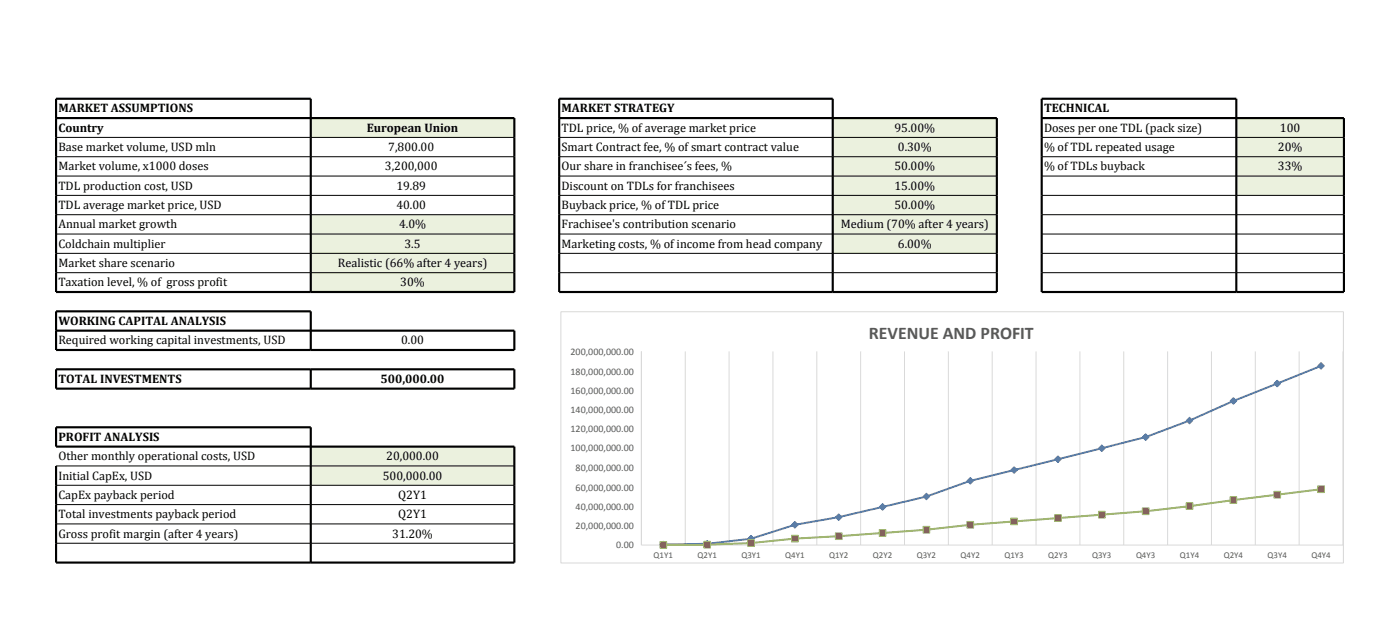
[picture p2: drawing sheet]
<svg xmlns="http://www.w3.org/2000/svg" width="444mm" height="203mm" viewBox="0 0 444 203" stroke-linecap="round" stroke-linejoin="round" font-family="sans-serif">
<g fill="#ebf1de">
<path d="M98.6 37.4h64.5v6.2h-64.5z"/>
<path d="M264.1 37.4h52.1v6.2h-52.1z"/>
<path d="M392.1 37.4h34.1v6.2h-34.1z"/>
<path d="M264.1 43.6h52.1v6.1h-52.1z"/>
<path d="M392.1 43.6h34.1v6.1h-34.1z"/>
<path d="M264.1 49.7h52.1v6.1h-52.1z"/>
<path d="M392.1 49.7h34.1v6.1h-34.1z"/>
<path d="M264.1 55.8h52.1v6.1h-52.1z"/>
<path d="M392.1 55.8h34.1v6.1h-34.1z"/>
<path d="M264.1 61.9h52.1v6.2h-52.1z"/>
<path d="M98.6 68.1h64.5v6.1h-64.5z"/>
<path d="M264.1 68.1h52.1v6.1h-52.1z"/>
<path d="M98.6 74.2h64.5v6.1h-64.5z"/>
<path d="M264.1 74.2h52.1v6.1h-52.1z"/>
<path d="M98.6 80.3h64.5v6.1h-64.5z"/>
<path d="M98.6 86.4h64.5v6.2h-64.5z"/>
<path d="M98.6 141.6h64.5v6.1h-64.5z"/>
<path d="M98.6 147.7h64.5v6.1h-64.5z"/>
</g>
<path d="M17.8 37.4h145.3v55.2h-145.3v-61.3h80.8v61.3M177.3 37.4h138.9v55.2h-138.9v-61.3h86.8v61.3M330.4 37.4h95.8v55.2h-95.8v-61.3h61.7v61.3M17.8 104.8h145.3v6.1h-145.3v-12.2h80.8v12.2M17.8 117.1h145.3v6.1h-145.3zM98.6 117.1v6.1M17.8 147.7v30.6h145.3v-36.7h-145.3v-6.2h80.8v42.9" fill="none" stroke="#000" stroke-width=".68" stroke-linecap="butt"/>
<g fill="none" stroke="#000" stroke-width=".32">
<path d="M17.8 49.7h145.3M17.8 55.8h145.3M17.8 43.6h145.3M177.3 49.7h138.9M177.3 55.8h138.9M177.3 43.6h138.9M330.4 49.7h95.8M330.4 55.8h95.8M330.4 43.6h95.8M17.8 74.2h145.3M17.8 61.9h145.3M17.8 68.1h145.3"/>
<path d="M177.3 74.2h138.9M177.3 61.9h138.9M177.3 68.1h138.9M330.4 74.2h95.8M330.4 61.9h95.8M330.4 68.1h95.8M17.8 80.3h145.3M17.8 86.4h145.3M177.3 80.3h138.9M177.3 86.4h138.9M330.4 80.3h95.8M330.4 86.4h95.8"/>
<path d="M17.8 159.9h145.3M17.8 147.7h145.3M17.8 153.8h145.3M17.8 172.2h145.3M17.8 166.1h145.3"/>
</g>
<path d="M177.9 98.8h248.2v79.7h-248.2z" fill-rule="evenodd" fill="#fff"/>
<g fill="none" stroke="#d9d9d9" stroke-width=".32">
<path d="M203.4 111.4v61.4h222.5v-61.4M217.3 111.4v61.4M231.2 111.4v61.4M245.1 111.4v61.4M259 111.4v61.4M273 111.4v61.4M286.9 111.4v61.4M300.8 111.4v61.4M314.7 111.4v61.4M328.6 111.4v61.4M342.5 111.4v61.4M356.4 111.4v61.4"/>
<path d="M370.3 111.4v61.4M384.2 111.4v61.4M398.1 111.4v61.4M412 111.4v61.4"/>
</g>
<path d="M419 116l-27.8 11.1-13.9 6.2-13.9 5.3-55.7 13.8-13.9 5-27.8 6.5-13.9 2.4-13.9 4.5-13.9 1.6-13.9 .2" fill="none" stroke="#4f81bd" stroke-width=".62"/>
<path d="M209.3 172.6l1.1-1.1 1 1.1-1 1.1z" fill-rule="evenodd" fill="#4f81bd"/>
<path d="M209.3 172.6l1.1-1.1 1 1.1-1 1.1z" fill="none" stroke="#4f81bd" stroke-width=".32"/>
<path d="M223.2 172.4l1.1-1.1 1 1.1-1 1z" fill-rule="evenodd" fill="#4f81bd"/>
<path d="M223.2 172.4l1.1-1.1 1 1.1-1 1z" fill="none" stroke="#4f81bd" stroke-width=".32"/>
<path d="M237.1 170.8l1.1-1.1 1 1.1-1 1z" fill-rule="evenodd" fill="#4f81bd"/>
<path d="M237.1 170.8l1.1-1.1 1 1.1-1 1z" fill="none" stroke="#4f81bd" stroke-width=".32"/>
<path d="M251 166.3l1.1-1 1.1 1-1.1 1.1z" fill-rule="evenodd" fill="#4f81bd"/>
<path d="M251 166.3l1.1-1 1.1 1-1.1 1.1z" fill="none" stroke="#4f81bd" stroke-width=".32"/>
<path d="M264.9 163.9l1.1-1 1.1 1-1.1 1.1z" fill-rule="evenodd" fill="#4f81bd"/>
<path d="M264.9 163.9l1.1-1 1.1 1-1.1 1.1z" fill="none" stroke="#4f81bd" stroke-width=".32"/>
<path d="M278.9 160.7l1-1.1 1.1 1.1-1.1 1z" fill-rule="evenodd" fill="#4f81bd"/>
<path d="M278.9 160.7l1-1.1 1.1 1.1-1.1 1z" fill="none" stroke="#4f81bd" stroke-width=".32"/>
<path d="M292.8 157.4l1-1.1 1.1 1.1-1.1 1z" fill-rule="evenodd" fill="#4f81bd"/>
<path d="M292.8 157.4l1-1.1 1.1 1.1-1.1 1z" fill="none" stroke="#4f81bd" stroke-width=".32"/>
<path d="M307.7 151.3l1.1 1.1-1.1 1.1-1-1.1z" fill-rule="evenodd" fill="#4f81bd"/>
<path d="M307.7 151.3l1.1 1.1-1.1 1.1-1-1.1z" fill="none" stroke="#4f81bd" stroke-width=".32"/>
<path d="M320.6 149l1-1.1 1.1 1.1-1.1 1.1z" fill-rule="evenodd" fill="#4f81bd"/>
<path d="M320.6 149l1-1.1 1.1 1.1-1.1 1.1z" fill="none" stroke="#4f81bd" stroke-width=".32"/>
<path d="M335.5 144.5l1.1 1.1-1.1 1-1-1z" fill-rule="evenodd" fill="#4f81bd"/>
<path d="M335.5 144.5l1.1 1.1-1.1 1-1-1z" fill="none" stroke="#4f81bd" stroke-width=".32"/>
<path d="M348.4 142.1l1-1.1 1.1 1.1-1.1 1z" fill-rule="evenodd" fill="#4f81bd"/>
<path d="M348.4 142.1l1-1.1 1.1 1.1-1.1 1z" fill="none" stroke="#4f81bd" stroke-width=".32"/>
<path d="M363.4 137.5l1 1.1-1 1-1.1-1z" fill-rule="evenodd" fill="#4f81bd"/>
<path d="M363.4 137.5l1 1.1-1 1-1.1-1z" fill="none" stroke="#4f81bd" stroke-width=".32"/>
<path d="M376.2 133.3l1.1-1.1 1 1.1-1 1.1z" fill-rule="evenodd" fill="#4f81bd"/>
<path d="M376.2 133.3l1.1-1.1 1 1.1-1 1.1z" fill="none" stroke="#4f81bd" stroke-width=".32"/>
<path d="M390.1 127.1l1.1-1.1 1 1.1-1 1.1z" fill-rule="evenodd" fill="#4f81bd"/>
<path d="M390.1 127.1l1.1-1.1 1 1.1-1 1.1z" fill="none" stroke="#4f81bd" stroke-width=".32"/>
<path d="M404 121.6l1.1-1.1 1 1.1-1 1z" fill-rule="evenodd" fill="#4f81bd"/>
<path d="M404 121.6l1.1-1.1 1 1.1-1 1z" fill="none" stroke="#4f81bd" stroke-width=".32"/>
<path d="M417.9 116l1.1-1.1 1 1.1-1 1z" fill-rule="evenodd" fill="#4f81bd"/>
<path d="M417.9 116l1.1-1.1 1 1.1-1 1z" fill="none" stroke="#4f81bd" stroke-width=".32"/>
<path d="M419 155.1l-55.6 7-55.7 4.2-13.9 1.6-27.8 2.1-13.9 .7-13.9 1.4-13.9 .6h-13.9" fill="none" stroke="#9bbb59" stroke-width=".62"/>
<path d="M209.3 171.7h2.1v2.1h-2.1z" fill-rule="evenodd" fill="#c0504d"/>
<path d="M209.3 171.7h2.1v2.1h-2.1z" fill="none" stroke="#9bbb59" stroke-width=".32"/>
<path d="M223.2 171.6h2.1v2.1h-2.1z" fill-rule="evenodd" fill="#c0504d"/>
<path d="M223.2 171.6h2.1v2.1h-2.1z" fill="none" stroke="#9bbb59" stroke-width=".32"/>
<path d="M237.1 171.1h2.1v2.1h-2.1z" fill-rule="evenodd" fill="#c0504d"/>
<path d="M237.1 171.1h2.1v2.1h-2.1z" fill="none" stroke="#9bbb59" stroke-width=".32"/>
<path d="M251 169.7h2.2v2.1h-2.2z" fill-rule="evenodd" fill="#c0504d"/>
<path d="M251 169.7h2.2v2.1h-2.2z" fill="none" stroke="#9bbb59" stroke-width=".32"/>
<path d="M264.9 168.9h2.2v2.1h-2.2z" fill-rule="evenodd" fill="#c0504d"/>
<path d="M264.9 168.9h2.2v2.1h-2.2z" fill="none" stroke="#9bbb59" stroke-width=".32"/>
<path d="M278.9 167.9h2.1v2.1h-2.1z" fill-rule="evenodd" fill="#c0504d"/>
<path d="M278.9 167.9h2.1v2.1h-2.1z" fill="none" stroke="#9bbb59" stroke-width=".32"/>
<path d="M292.8 166.9h2.1v2.1h-2.1z" fill-rule="evenodd" fill="#c0504d"/>
<path d="M292.8 166.9h2.1v2.1h-2.1z" fill="none" stroke="#9bbb59" stroke-width=".32"/>
<path d="M306.7 165.3h2.1v2.1h-2.1z" fill-rule="evenodd" fill="#c0504d"/>
<path d="M306.7 165.3h2.1v2.1h-2.1z" fill="none" stroke="#9bbb59" stroke-width=".32"/>
<path d="M320.6 164.2h2.1v2.1h-2.1z" fill-rule="evenodd" fill="#c0504d"/>
<path d="M320.6 164.2h2.1v2.1h-2.1z" fill="none" stroke="#9bbb59" stroke-width=".32"/>
<path d="M334.5 163.2h2.1v2.1h-2.1z" fill-rule="evenodd" fill="#c0504d"/>
<path d="M334.5 163.2h2.1v2.1h-2.1z" fill="none" stroke="#9bbb59" stroke-width=".32"/>
<path d="M348.4 162.1h2.1v2.1h-2.1z" fill-rule="evenodd" fill="#c0504d"/>
<path d="M348.4 162.1h2.1v2.1h-2.1z" fill="none" stroke="#9bbb59" stroke-width=".32"/>
<path d="M362.3 161h2.1v2.1h-2.1z" fill-rule="evenodd" fill="#c0504d"/>
<path d="M362.3 161h2.1v2.1h-2.1z" fill="none" stroke="#9bbb59" stroke-width=".32"/>
<path d="M376.2 159.4h2.1v2.1h-2.1z" fill-rule="evenodd" fill="#c0504d"/>
<path d="M376.2 159.4h2.1v2.1h-2.1z" fill="none" stroke="#9bbb59" stroke-width=".32"/>
<path d="M390.1 157.5h2.1v2.1h-2.1z" fill-rule="evenodd" fill="#c0504d"/>
<path d="M390.1 157.5h2.1v2.1h-2.1z" fill="none" stroke="#9bbb59" stroke-width=".32"/>
<path d="M404 155.7h2.1v2.2h-2.1z" fill-rule="evenodd" fill="#c0504d"/>
<path d="M404 155.7h2.1v2.2h-2.1z" fill="none" stroke="#9bbb59" stroke-width=".32"/>
<path d="M417.9 154h2.1v2.1h-2.1z" fill-rule="evenodd" fill="#c0504d"/>
<path d="M417.9 154h2.1v2.1h-2.1z" fill="none" stroke="#9bbb59" stroke-width=".32"/>
<path d="M177.9 98.8h248.2v79.7h-248.2z" fill="none" stroke="#d9d9d9" stroke-width=".32"/>
<text font-size="5.6" fill="#595959" x="275.6" y="107.5">REVENUE AND PROFIT</text>
<g font-size="3.9">
<text x="18.5" y="35.6">MARKET ASSUMPTIONS</text>
<text x="178.1" y="35.6">MARKET STRATEGY</text>
<text x="331.1" y="35.6">TECHNICAL</text>
<text x="18.5" y="41.8">Country</text>
<text x="116.3" y="41.7">European Union</text>
<text x="178.1" y="41.8">TDL price, % ofaverage market price</text>
<text x="283.7" y="41.8">95.00%</text>
<text x="331.1" y="41.8">Doses per one TDL (pack size)</text>
<text x="405.9" y="41.8">100</text>
<text x="18.5" y="47.9">Base market volume, USD mln</text>
<text x="123.1" y="47.8">7,800.00</text>
<text x="178.1" y="47.9">Smart Contract fee, % ofsmart contract value</text>
<text x="284.8" y="47.9">0.30%</text>
<text x="331.1" y="47.9">% ofTDL repeated usage</text>
<text x="405.3" y="47.9">20%</text>
<text x="122.1" y="54">3,200,000</text>
<text x="18.5" y="54">Market volume, x1000 doses</text>
<text x="178.1" y="54">Our share in franchisee´s fees, %</text>
<text x="283.7" y="54">50.00%</text>
<text x="331.1" y="54">% ofTDLs buyback</text>
<text x="405.3" y="54">33%</text>
<text x="18.5" y="60.1">TDL production cost, USD</text>
<text x="125.7" y="60.1">19.89</text>
<text x="178.1" y="60.1">Discount on TDLs for franchisees</text>
<text x="283.7" y="60.1">15.00%</text>
<text x="18.5" y="66.3">TDL average market price, USD</text>
<text x="125.7" y="66.2">40.00</text>
<text x="178.1" y="66.3">Buyback price, % ofTDL price</text>
<text x="283.7" y="66.3">50.00%</text>
<text x="18.5" y="72.4">Annual market growth</text>
<text x="126.6" y="72.3">4.0%</text>
<text x="178.1" y="72.4">Frachisee's contribution scenario</text>
<text x="266.6" y="72.4">Medium (70% after 4 years)</text>
<text x="18.5" y="78.5">Coldchain multiplier</text>
<text x="128.3" y="78.5">3.5</text>
<text x="178.1" y="78.5">Marketing costs, % ofincome from head company</text>
<text x="284.8" y="78.5">6.00%</text>
<text x="18.5" y="84.6">Market share scenario</text>
<text x="107.1" y="84.6">Realistic (66% after 4 years)</text>
<text x="18.5" y="90.8">Taxation level, % of gross profit</text>
<text x="127" y="90.7">30%</text>
<text x="18.5" y="103">WORKING CAPITAL ANALYSIS</text>
<text x="18.5" y="109.1">Required working capital investments, USD</text>
<text x="127.2" y="109.1">0.00</text>
<text x="18.5" y="121.4">TOTAL INVESTMENTS</text>
<text x="120.7" y="121.4">500,000.00</text>
<text x="18.5" y="139.8">PROFIT ANALYSIS</text>
<text x="18.5" y="145.9">Other monthly operational costs, USD</text>
<text x="122.5" y="145.9">20,000.00</text>
<text x="18.5" y="152">Initial CapEx, USD</text>
<text x="121.4" y="152">500,000.00</text>
<text x="18.5" y="158.1">CapEx payback period</text>
<text x="126.3" y="158.1">Q2Y1</text>
<text x="18.5" y="164.3">Total investments payback period</text>
<text x="126.3" y="164.3">Q2Y1</text>
<text x="18.5" y="170.4">Gross profit margin (after 4 years)</text>
<text x="124.4" y="170.4">31.20%</text>
</g>
<g font-size="3.2" fill="#595959">
<text x="181" y="112.4">200,000,000.00</text>
<text x="181" y="118.7">180,000,000.00</text>
<text x="181" y="124.8">160,000,000.00</text>
<text x="181" y="130.9">140,000,000.00</text>
<text x="181" y="137">120,000,000.00</text>
<text x="181" y="143.1">100,000,000.00</text>
<text x="182.6" y="149.4">80,000,000.00</text>
<text x="182.6" y="155.5">60,000,000.00</text>
<text x="182.6" y="161.6">40,000,000.00</text>
<text x="182.6" y="167.7">20,000,000.00</text>
<text x="195.4" y="173.8">0.00</text>
</g>
<g font-size="2.8" fill="#595959">
<text x="207.3" y="177">Q1Y1</text>
<text x="221.2" y="177">Q2Y1</text>
<text x="235.1" y="177">Q3Y1</text>
<text x="249" y="177">Q4Y1</text>
<text x="262.9" y="177">Q1Y2</text>
<text x="276.8" y="177">Q2Y2</text>
<text x="290.7" y="177">Q3Y2</text>
<text x="304.7" y="177">Q4Y2</text>
<text x="318.6" y="177">Q1Y3</text>
<text x="332.5" y="177">Q2Y3</text>
<text x="346.4" y="177">Q3Y3</text>
<text x="360.3" y="177">Q4Y3</text>
<text x="374.2" y="177">Q1Y4</text>
<text x="388.1" y="177">Q2Y4</text>
<text x="402" y="177">Q3Y4</text>
<text x="415.9" y="177">Q4Y4</text>
</g>
</svg>
